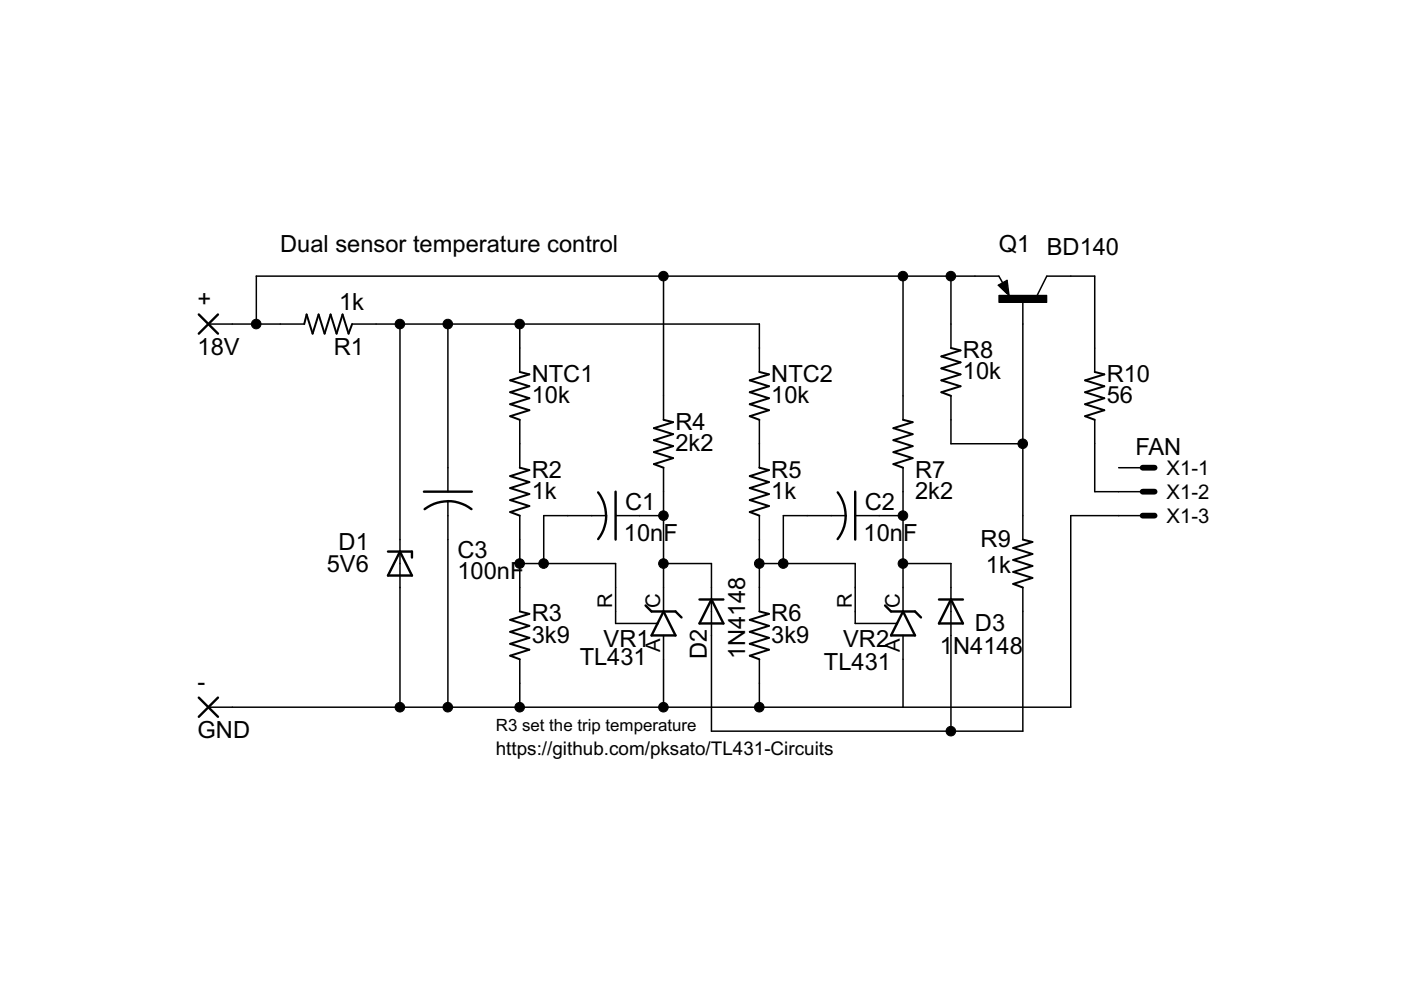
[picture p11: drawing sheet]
<svg xmlns="http://www.w3.org/2000/svg" width="297mm" height="210mm" viewBox="0 0 297 210" stroke-linecap="round" stroke-linejoin="round" font-family="sans-serif">
<g fill="none" stroke="#000" stroke-width=".51">
<path d="M213.3 59.8l-1.3 .8 1.6 1.5-.3-2-.8 .5 .5 .7v-.7M42.1 66.7l4.1 4M46.2 66.7l-4.1 4M82.3 116.9h5v1.3M84.8 116.9l2.5 5.1h-5zM89.9 104.2h10.1M90 108a8.1 8.1 0 0 1 10 0M126.8 104.4l1.1 2 .4 1.4 .2 1.5M128.5 109.3l-.1 1.5-.4 1.5-1.2 2M130.5 104.2v10.2M177.6 104.4a8.1 8.1 0 0 1 0 9.9M181.3 104.2v10.2"/>
<path d="M136.9 128.4l1.2 1.2h5.1l1.3 1.3M140.7 129.6l2.5 5.1h-5.1zM148.3 127.1h5.1M150.8 127.1l2.6 5.1h-5.1zM187.6 128.4l1.3 1.2h5.1l1.3 1.3M191.5 129.6l2.5 5.1h-5.1zM199.1 127.1h5.1M201.6 127.1l2.6 5.1h-5.1zM42.1 147.9l4.1 4.1M46.2 147.9l-4.1 4.1"/>
</g>
<g fill="none" stroke="#000" stroke-width=".32">
<path d="M140.7 58.5v30.5M191.5 58.5v30.5M201.6 58.5v15.3M44.2 68.7h20.3M74.7 68.7h86.3v10.2M84.8 68.7v81.2M95 68.7v35.5M110.2 68.7v10.2M211.7 60.5l1.8-1 .4 3.1zM212.6 60l-.8-1.5h-157.5v10.2M216.9 63.6v50.8M219.9 62.6l2-4.1h10.2v20.4"/>
<path d="M110.2 89v10.2M140.7 99.2v30.4M161 89v10.2M191.5 99.2v30.4M201.6 83.9v10.2h15.3M232.1 89v15.2h10.2M237.2 99.2h5.1M95 106.3v43.6M110.2 119.5h20.3v12.7h8.9M110.2 109.3v20.3M128.5 109.3h-13.2v10.2M130.5 109.3h10.2"/>
<path d="M140.7 119.5h10.1v35.5h66.1v-30.4M161 119.5h20.3v12.7h8.9M161 109.3v20.3M179.3 109.3h-13.2v10.2M181.3 109.3h10.2M191.5 119.5h10.1v35.5M242.3 109.3h-15.3v40.6h-182.8M110.2 139.8v10.1M140.7 134.7v15.2M161 139.8v10.1M191.5 134.7v15.2"/>
</g>
<path d="M64.5 68.7l.5-2 1.3 4 1.2-4 1.3 4 1.3-4 1.3 4 1.2-4 1.3 4 .8-2M110.2 78.9l2 .5-4 1.2 4 1.3-4 1.3 4 1.2-4 1.3 4 1.3-4 1.2 2 .8M161 78.9l2 .5-4 1.2 4 1.3-4 1.3 4 1.2-4 1.3 4 1.3-4 1.2 2 .8M201.6 73.8l2.1 .5-4.1 1.3 4.1 1.2-4.1 1.3 4.1 1.3-4.1 1.2 4.1 1.3-4.1 1.3 2 .7M232.1 78.9l2 .5-4 1.2 4 1.3-4 1.3 4 1.2-4 1.3 4 1.3-4 1.2 2 .8M110.2 99.2l2 .5-4 1.2 4 1.3-4 1.3 4 1.3-4 1.2 4 1.3-4 1.3 2 .7M140.7 89l2 .5-4.1 1.3 4.1 1.3-4.1 1.2 4.1 1.3-4.1 1.3 4.1 1.2-4.1 1.3 2.1 .8M161 99.2l2 .5-4 1.2 4 1.3-4 1.3 4 1.3-4 1.2 4 1.3-4 1.3 2 .7M191.5 89l2 .5-4.1 1.3 4.1 1.3-4.1 1.2 4.1 1.3-4.1 1.3 4.1 1.2-4.1 1.3 2.1 .8M216.9 114.4l2 .5-4.1 1.3 4.1 1.3-4.1 1.2 4.1 1.3-4.1 1.3 4.1 1.2-4.1 1.3 2.1 .8M110.2 129.6l2 .6-4 1.2 4 1.3-4 1.3 4 1.2-4 1.3 4 1.3-4 1.2 2 .8M161 129.6l2 .6-4 1.2 4 1.3-4 1.3 4 1.2-4 1.3 4 1.3-4 1.2 2 .8" fill="none" stroke="#000" stroke-width=".42"/>
<path d="M211.8 62.6h10.1v1.5h-10.1z" fill="#000"/>
<g fill="none" stroke="#000" stroke-width=".21">
<path d="M211.8 62.6h10.1v1.5h-10.1z"/>
<circle cx="140.7" cy="58.5" r="1.02"/>
<circle cx="191.4" cy="58.5" r="1.02"/>
<circle cx="201.6" cy="58.5" r="1.02"/>
<circle cx="54.3" cy="68.7" r="1.02"/>
<circle cx="84.8" cy="68.7" r="1.02"/>
<circle cx="94.9" cy="68.7" r="1.02"/>
<circle cx="110.2" cy="68.7" r="1.02"/>
<circle cx="216.8" cy="94.1" r="1.02"/>
<circle cx="110.2" cy="119.5" r="1.02"/>
<circle cx="115.3" cy="119.5" r="1.02"/>
<circle cx="140.7" cy="119.5" r="1.02"/>
<circle cx="140.7" cy="109.3" r="1.02"/>
<circle cx="161" cy="119.5" r="1.02"/>
<circle cx="166.1" cy="119.5" r="1.02"/>
<circle cx="191.4" cy="119.5" r="1.02"/>
<circle cx="191.4" cy="109.3" r="1.02"/>
<circle cx="84.8" cy="149.9" r="1.02"/>
<circle cx="94.9" cy="149.9" r="1.02"/>
<circle cx="110.2" cy="149.9" r="1.02"/>
<circle cx="140.7" cy="149.9" r="1.02"/>
<circle cx="161" cy="149.9" r="1.02"/>
<circle cx="201.6" cy="155" r="1.02"/>
</g>
<path d="M242.3 99.2h2.5M242.3 104.2h2.5M242.3 109.3h2.5" fill="none" stroke="#000" stroke-width="1.2"/>
<g fill="#000">
<circle cx="140.7" cy="58.5" r="1.02"/>
<circle cx="191.4" cy="58.5" r="1.02"/>
<circle cx="201.6" cy="58.5" r="1.02"/>
<circle cx="54.3" cy="68.7" r="1.02"/>
<circle cx="84.8" cy="68.7" r="1.02"/>
<circle cx="94.9" cy="68.7" r="1.02"/>
<circle cx="110.2" cy="68.7" r="1.02"/>
<circle cx="216.8" cy="94.1" r="1.02"/>
<circle cx="110.2" cy="119.5" r="1.02"/>
<circle cx="115.3" cy="119.5" r="1.02"/>
<circle cx="140.7" cy="119.5" r="1.02"/>
<circle cx="140.7" cy="109.3" r="1.02"/>
<circle cx="161" cy="119.5" r="1.02"/>
<circle cx="166.1" cy="119.5" r="1.02"/>
<circle cx="191.4" cy="119.5" r="1.02"/>
<circle cx="191.4" cy="109.3" r="1.02"/>
<circle cx="84.8" cy="149.9" r="1.02"/>
<circle cx="94.9" cy="149.9" r="1.02"/>
<circle cx="110.2" cy="149.9" r="1.02"/>
<circle cx="140.7" cy="149.9" r="1.02"/>
<circle cx="161" cy="149.9" r="1.02"/>
<circle cx="201.6" cy="155" r="1.02"/>
</g>
<g font-size="5">
<text x="59.4" y="53.5">Dual sensor temperature control</text>
<text x="211.8" y="53.5">Q1 BD140</text>
<text x="41.9" y="65">+</text>
<text x="71.9" y="65.7">1k</text>
<text x="41.9" y="75.3">18V</text>
<text x="70.8" y="75.3">R1</text>
<text x="204.2" y="75.9">R8</text>
<text x="112.7" y="80.9">NTC1</text>
<text x="163.5" y="80.9">NTC2</text>
<text x="204.2" y="80.4">10k</text>
<text x="234.6" y="80.9">R10</text>
<text x="112.7" y="85.5">10k</text>
<text x="163.5" y="85.5">10k</text>
<text x="234.6" y="85.5">56</text>
<text x="143.2" y="91.1">R4</text>
<text x="143.2" y="95.6">2k2</text>
<text x="112.7" y="101.3">R2</text>
<text x="163.5" y="101.3">R5</text>
<text x="194" y="101.3">R7</text>
<text x="240.7" y="96.4">FAN</text>
<text x="112.7" y="105.8">1k</text>
<text x="163.5" y="105.8">1k</text>
<text x="194" y="105.8">2k2</text>
<text x="132.6" y="108.1">C1</text>
<text x="183.3" y="108.1">C2</text>
<text x="71.8" y="116.7">D1</text>
<text x="97" y="118.2">C3</text>
<text x="132.3" y="114.7">10nF</text>
<text x="183.1" y="114.7">10nF</text>
<text x="207.9" y="115.9">R9</text>
<text x="69.3" y="121.3">5V6</text>
<text x="97" y="122.8">100nF</text>
<text x="209" y="121.5">1k</text>
<text x="112.7" y="131.7">R3</text>
<text x="163.5" y="131.7">R6</text>
<text x="112.7" y="136.2">3k9</text>
<text x="128" y="137.3">VR1</text>
<text x="163.5" y="136.2">3k9</text>
<text x="178.8" y="137.3">VR2</text>
<text x="206.7" y="133.8">D3</text>
<text x="122.9" y="141.1">TL431</text>
<text x="149.9" y="139.8" transform="rotate(-90 149.9 139.8)">D2</text>
<text x="158" y="139.8" transform="rotate(-90 158 139.8)">1N4148</text>
<text x="174.7" y="142.1">TL431</text>
<text x="199.3" y="138.7">1N4148</text>
<text x="41.9" y="146.2">-</text>
<text x="41.9" y="156.6">GND</text>
</g>
<g font-size="4.3">
<text x="247.3" y="100.7">X1-1</text>
<text x="247.3" y="105.8">X1-2</text>
<text x="247.3" y="110.8">X1-3</text>
<text x="129.8" y="128.9" transform="rotate(-90 129.8 128.9)">R</text>
<text x="140" y="128.9" transform="rotate(-90 140 128.9)">C</text>
<text x="180.6" y="128.9" transform="rotate(-90 180.6 128.9)">R</text>
<text x="190.8" y="128.9" transform="rotate(-90 190.8 128.9)">C</text>
<text x="140" y="138.3" transform="rotate(-90 140 138.3)">A</text>
<text x="190.8" y="138.3" transform="rotate(-90 190.8 138.3)">A</text>
</g>
<text font-size="4" x="105.1" y="160.1">https://github.com/pksato/TL431-Circuits</text>
<text font-size="3.6" x="105.1" y="155">R3 set the trip temperature</text>
</svg>
